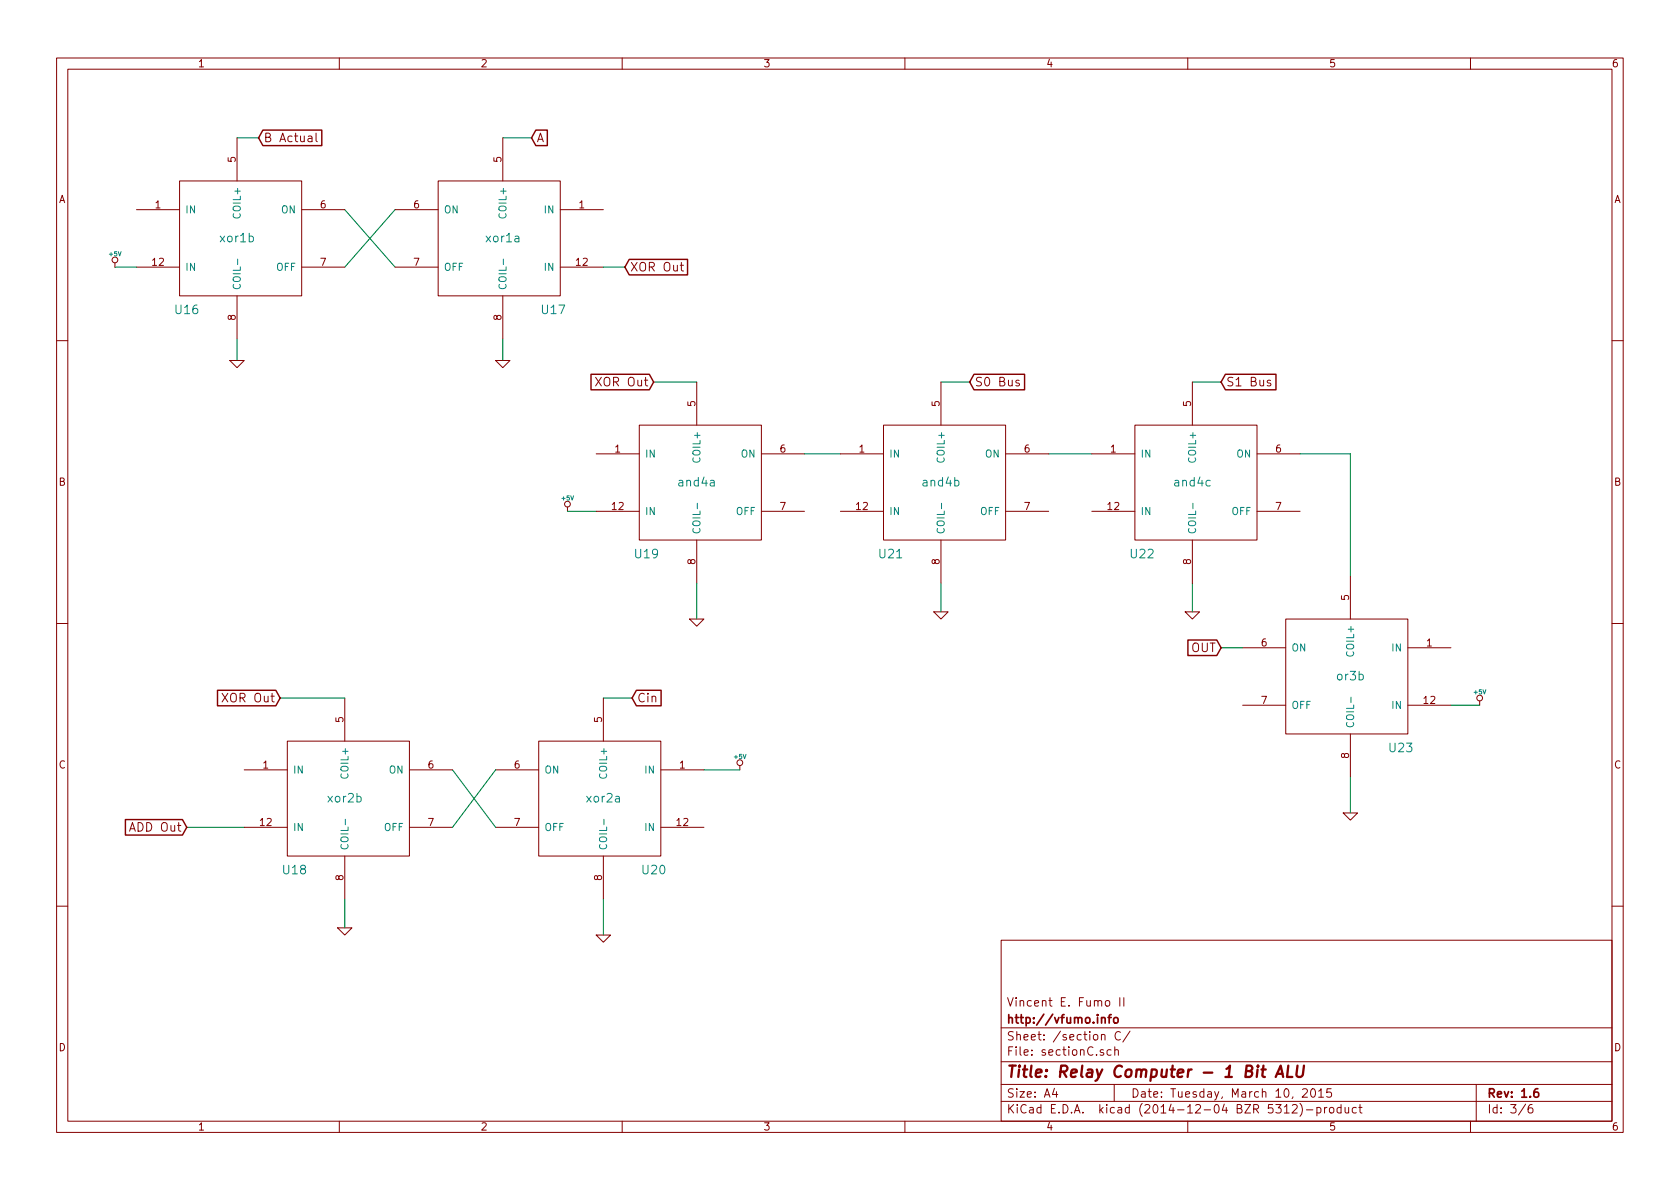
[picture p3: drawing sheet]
<svg xmlns="http://www.w3.org/2000/svg" width="297mm" height="210mm" viewBox="0 0 297 210" stroke-linecap="round" stroke-linejoin="round" font-family="sans-serif">
<g fill="none" stroke="#840000" stroke-width=".18">
<path d="M10 10.3h277v189.9h-277zM12 12.2h273v186.1h-273zM60 10.3v1.9M110 10.3v1.9M160 10.3v1.9M210 10.3v1.9M260 10.3v1.9M24.1 37.1h7.6M31.7 32h21.6v20.3h-21.6zM41.9 24.4v7.6M53.3 37.1h7.7M54.5 24.1h.6l.1 1"/>
<path d="M55.2 24.4l-.5 .1a.3 .3 0 0 0-.3 .3 .3 .3 0 0 0 .3 .3l.5-.1M55.9 23.5v1.4l.2 .2M69.8 37.1h7.7M77.5 32h21.6v20.3h-21.6zM88.9 24.4v7.6M99.1 37.1h7.6M20.3 46.5v.7M24.1 47.2h7.6M41.9 52.3v7.6M53.3 47.2h7.7M69.8 47.2h7.7M88.9 52.3v7.6"/>
<path d="M99.1 47.2h7.6M120.3 46.9h.6M120.5 46.4v1.3l.4 .2M10 60.2h2M40.6 63.7h2.6l-1.3 1.3zM87.6 63.7h2.6l-1.3 1.3zM113 75.2h21.6v20.3h-21.6zM123.2 67.6v7.6M156.2 75.2h21.6v20.3h-21.6zM166.4 67.6v7.6M180.2 67.3l-.4-.1-.2 .3 .1 .2 .5 .1v.4h-.6M200.7 75.2h21.5v20.3h-21.5z"/>
<path d="M210.8 67.6v7.6M224.6 67.3l-.3-.1-.2 .3v.2l.5 .1v.4h-.5M285 60.2h2M100.3 89.7v.7M105.4 80.3h7.6M105.4 90.4h7.6M123.2 95.5v7.6M134.6 80.3h7.6M134.6 90.4h7.6M148.6 80.3h7.6M148.6 90.4h7.6M166.4 95.5v7.6"/>
<path d="M177.8 80.3h7.6M177.8 90.4h7.6M193 80.3h7.7M193 90.4h7.7M210.8 95.5v7.6M222.2 80.3h7.7M222.2 90.4h7.7M10 110.3h2M121.9 109.5h2.6l-1.3 1.2zM165.1 108.2h2.5l-1.2 1.3zM209.5 108.2h2.6l-1.3 1.3zM219.7 114.5h7.6"/>
<path d="M227.3 109.5h21.6v20.3h-21.6zM238.8 101.8v7.7M248.9 114.5h7.6M285 110.3h2M43.2 136.1h7.6M50.8 131.1h21.6v20.3h-21.6zM61 123.4v7.7M72.4 136.1h7.6M87.6 136.1h7.6M95.2 131.1h21.6v20.3h-21.6zM106.7 123.4v7.7M116.8 136.1h7.7"/>
<path d="M130.8 135.4v.7M219.7 124.7h7.6M238.8 129.8v7.6M248.9 124.7h7.6M261.6 123.9v.8M43.2 146.3h7.6M61 151.4v7.6M72.4 146.3h7.6M87.6 146.3h7.6M106.7 151.4v7.6M116.8 146.3h7.7M237.5 143.8h2.5l-1.2 1.2z"/>
<path d="M10 160.2h2M59.7 164.1h2.5l-1.2 1.2zM105.4 165.3h2.5l-1.2 1.3zM177 166.3h108v32h-108zM195.5 177.1l.2-.2 .4 .2 .1 .5-.1 .2-.4 .1-.2-.1zM198 176.4v1.5M198.7 176.4v1.5M285 160.2h2M60 198.3v1.9M110 198.3v1.9M160 198.3v1.9M177 194.8h108"/>
<path d="M177 191.8h108M177 187.8h108M177 181.8h108M186.4 192.5l-.3 1h.9M186.8 193v1M194.7 183.1l.2-.2 .4 .1 .1 .9M195.1 185.7a.37 .37 0 0 0-.6 .1l.1 .2 .5 .2 .1 .1-.3 .3-.4-.1M196.4 185.7l-.4-.1-.3 .3 .1 .6 .2 .1 .4-.1M197 191.8v3M197.1 185.7l.2-.1 .4 .1v.9M197.1 185.1v1.5M198.1 182.6a.7 .7 0 0 0-.9 .2 .7 .7 0 0 0 .1 .9 .55 .55 0 0 0 .8 .1"/>
<path d="M199.8 182.3l-1.3 2M210 198.3v1.9M227.1 195.8l.4-.5v1.5M227.1 196.8h.8M228.5 195.5l.2-.2h.4l.3 .5-1 1h1M229.8 195.1a1.71 1.71 0 0 1 0 2.3M230.3 192.7l.2-.2h.4l.3 .5-1 1h1M231 196.3h1.1M231.9 192.7l.2-.2a.81 .81 0 0 1 .6 .6 .81 .81 0 0 1-.3 .8l-.2 .1a.79 .79 0 0 1-.3-1.3zM232.8 195.9l.5-.1 .3 .3-.2 .6h-.6M232.8 195.8v1.5M233.1 193l.5-.5v1.5"/>
<path d="M233.1 194h.9M234.2 195.8v1M234.6 195.8l-.4 .3M235.1 196l.2-.2 .5 .2v.5l-.1 .2-.4 .1-.2-.1zM235.4 192.5h-.8v.7l.2-.1 .5 .1 .1 .2v.5l-.2 .1-.6-.1M237.1 195.9l-.4-.1-.3 .3 .1 .6 .2 .1 .4-.1M237.1 195.3v1.5M237.8 195.8l.1 .9 .4 .1 .2-.1M238.5 195.8v1M239.8 195.9l-.4-.1-.3 .3 .1 .6 .2 .1 .4-.1M240.3 195.8h.5M240.5 195.3v1.3l.3 .2"/>
<path d="M260 198.3v1.9M261 191.8v6.5M269.7 195.2l-1.2 2M270.9 195.3a.59 .59 0 0 0-.7 .7l.1 .7 .2 .1 .5-.1v-.5l-.1-.2-.4-.1-.3 .3"/>
<circle cx="20.3" cy="46" r=".51"/>
<circle cx="100.3" cy="89.1" r=".51"/>
<circle cx="130.8" cy="134.9" r=".51"/>
<circle cx="261.6" cy="123.4" r=".51"/>
</g>
<path d="M195.9 179.9h.6M196.5 179.4l-.4 .2v1.3M194.8 180.1l.2-.2 .4 .1v.9M197 180.1l.2-.2 .4 .2 .1 .5-.1 .2-.4 .1-.2-.1zM271.9 192.5a.59 .59 0 0 0-.7 .7l.1 .7 .2 .1 .5-.1 .1-.5-.2-.2-.4-.1-.3 .3" fill="none" stroke="#840000" stroke-width=".3"/>
<path d="M223 189.1h.8M223.4 188.4l-.2 1.8 .1 .1 .3 .1M225.6 190.4l.8-2 .5 2M225.8 189.9h.9M227.8 188.4l-.2 2h.9M229.4 188.4l-.2 1.7 .4 .3a.67 .67 0 0 0 .8-.3l.2-1.7" fill="none" stroke="#840000" stroke-width=".41"/>
<path d="M42 45.8v1M89 45.8v1M123.3 89v1M166.5 89v1M210.9 89v1M238.9 123.3v1M61.1 144.9v.9M106.8 144.9v.9" fill="none" stroke="#008484" stroke-width=".18"/>
<g fill="none" stroke="#008400" stroke-width=".18">
<path d="M41.9 24.4h3.8M61 37.1l8.8 10.1M69.8 37.1l-8.8 10.1M88.9 24.4h5.1M20.3 47.2h3.8M41.9 59.9v3.8M88.9 59.9v3.8M106.7 47.2h3.8M115.6 67.6h7.6M166.4 67.6h5M210.8 67.6h5.1M100.3 90.4h5.1"/>
<path d="M142.2 80.3h6.4M185.4 80.3h7.6M229.9 80.3h8.9v21.5M123.2 103.1v6.4M166.4 103.1v5.1M210.8 103.1v5.1M215.9 114.5h3.8M49.5 123.4h11.5M80 136.1l7.6 10.2M87.6 136.1l-7.6 10.2M106.7 123.4h5.1M124.5 136.1h6.3"/>
<path d="M238.8 137.4v6.4M256.5 124.7h5.1M33 146.3h10.2M61 159v5.1M106.7 159v6.3"/>
</g>
<path d="M46.5 23h10.4v2.7h-10.4l-.8-1.3zM94.7 23h2.1v2.7h-2.1l-.7-1.3zM111.3 45.9h10.3v2.7h-10.3l-.8-1.4zM104.5 66.2h10.3l.8 1.4-.8 1.3h-10.3zM172.2 66.2h9v2.7h-9l-.8-1.3zM216.7 66.2h8.9v2.7h-8.9l-.8-1.3zM210 113.2h5.1l.8 1.3-.8 1.4h-5.1zM38.5 122.1h10.3l.7 1.3-.7 1.4h-10.3zM112.5 122.1h4.4v2.7h-4.4l-.7-1.4zM22.2 144.9h10.1l.7 1.4-.7 1.4h-10.1z" fill="none" stroke="#840000" stroke-width=".25"/>
<text font-size="2.8" fill="#840000" x="178" y="190.5">Title: Relay Computer - 1 Bit ALU</text>
<g font-size="2.1" fill="#840000">
<text x="46.6" y="25.1">B Actual</text>
<text x="94.9" y="25.1">A</text>
<text x="111.4" y="48">XOR Out</text>
<text x="105.8" y="68.3">XOR Out</text>
<text x="172.4" y="68.3">S0 Bus</text>
<text x="216.8" y="68.3">S1 Bus</text>
<text x="210.5" y="115.3">OUT</text>
<text x="39.8" y="124.2">XOR Out</text>
<text x="112.7" y="124.2">Cin</text>
<text x="23.3" y="147.1">ADD Out</text>
<text x="178" y="178">Vincent E. Fumo II</text>
<text x="178" y="184">Sheet: /section C/</text>
<text x="178" y="181">http://vfumo.info</text>
<text x="178" y="186.7">File: sectionC.sch</text>
<text x="178" y="196.9">KiCad E.D.A. kicad (2014-12-04 BZR 5312)-product</text>
<text x="178" y="194.1">Size: A4</text>
<text x="200" y="194.1">Date: Tuesday, March 10, 2015</text>
<text x="263" y="194.1">Rev: 1.6</text>
<text x="263" y="196.9">Id: 3/6</text>
</g>
<g font-size="2.1" fill="#008484">
<text x="39" y="42.8">xor1b</text>
<text x="86.1" y="42.8">xor1a</text>
<text x="31.1" y="55.5">U16</text>
<text x="95.9" y="55.5">U17</text>
<text x="120.1" y="86">and4a</text>
<text x="163.2" y="86">and4b</text>
<text x="207.7" y="86">and4c</text>
<text x="112.3" y="98.7">U19</text>
<text x="155.5" y="98.7">U21</text>
<text x="200" y="98.7">U22</text>
<text x="236.5" y="120.3">or3b</text>
<text x="245.7" y="133">U23</text>
<text x="58" y="141.9">xor2b</text>
<text x="103.9" y="141.9">xor2a</text>
<text x="50.1" y="154.6">U18</text>
<text x="113.6" y="154.6">U20</text>
</g>
<g font-size="1.8" fill="#840000">
<text x="35" y="11.9">1</text>
<text x="85" y="11.9">2</text>
<text x="135" y="11.9">3</text>
<text x="185" y="11.9">4</text>
<text x="235" y="11.9">5</text>
<text x="285" y="11.9">6</text>
<text x="41.7" y="28.7" transform="rotate(-90 41.7 28.7)">5</text>
<text x="88.6" y="28.7" transform="rotate(-90 88.6 28.7)">5</text>
<text x="10.4" y="35.9">A</text>
<text x="285.4" y="35.9">A</text>
<text x="27.5" y="36.8">1</text>
<text x="56.7" y="36.8">6</text>
<text x="73.2" y="36.8">6</text>
<text x="102.4" y="36.8">1</text>
<text x="27" y="47">12</text>
<text x="56.7" y="47">7</text>
<text x="73.2" y="47">7</text>
<text x="101.9" y="47">12</text>
<text x="41.7" y="56.6" transform="rotate(-90 41.7 56.6)">8</text>
<text x="88.6" y="56.6" transform="rotate(-90 88.6 56.6)">8</text>
<text x="122.9" y="71.9" transform="rotate(-90 122.9 71.9)">5</text>
<text x="166.1" y="71.9" transform="rotate(-90 166.1 71.9)">5</text>
<text x="210.6" y="71.9" transform="rotate(-90 210.6 71.9)">5</text>
<text x="108.7" y="80">1</text>
<text x="137.9" y="80">6</text>
<text x="151.9" y="80">1</text>
<text x="181.1" y="80">6</text>
<text x="196.4" y="80">1</text>
<text x="225.6" y="80">6</text>
<text x="10.4" y="85.9">B</text>
<text x="285.4" y="85.9">B</text>
<text x="108.3" y="90.2">12</text>
<text x="137.9" y="90.2">7</text>
<text x="151.4" y="90.2">12</text>
<text x="181.1" y="90.2">7</text>
<text x="195.9" y="90.2">12</text>
<text x="225.6" y="90.2">7</text>
<text x="122.9" y="99.8" transform="rotate(-90 122.9 99.8)">8</text>
<text x="166.1" y="99.8" transform="rotate(-90 166.1 99.8)">8</text>
<text x="210.6" y="99.8" transform="rotate(-90 210.6 99.8)">8</text>
<text x="238.5" y="106.1" transform="rotate(-90 238.5 106.1)">5</text>
<text x="223" y="114.3">6</text>
<text x="252.2" y="114.3">1</text>
<text x="223" y="124.5">7</text>
<text x="251.8" y="124.5">12</text>
<text x="60.7" y="127.7" transform="rotate(-90 60.7 127.7)">5</text>
<text x="106.4" y="127.7" transform="rotate(-90 106.4 127.7)">5</text>
<text x="10.4" y="135.9">C</text>
<text x="46.5" y="135.9">1</text>
<text x="75.7" y="135.9">6</text>
<text x="91" y="135.9">6</text>
<text x="120.2" y="135.9">1</text>
<text x="238.5" y="134.1" transform="rotate(-90 238.5 134.1)">8</text>
<text x="285.4" y="135.9">C</text>
<text x="46" y="146">12</text>
<text x="75.7" y="146">7</text>
<text x="91" y="146">7</text>
<text x="119.7" y="146">12</text>
<text x="60.7" y="155.7" transform="rotate(-90 60.7 155.7)">8</text>
<text x="106.4" y="155.7" transform="rotate(-90 106.4 155.7)">8</text>
<text x="10.4" y="185.9">D</text>
<text x="285.4" y="185.9">D</text>
<text x="35" y="199.9">1</text>
<text x="85" y="199.9">2</text>
<text x="135" y="199.9">3</text>
<text x="185" y="199.9">4</text>
<text x="235" y="199.9">5</text>
<text x="285" y="199.9">6</text>
</g>
<g font-size="1.8" fill="#008484">
<text x="32.8" y="37.7">IN</text>
<text x="42.5" y="38.3" transform="rotate(-90 42.5 38.3)">COIL+</text>
<text x="49.7" y="37.7">ON</text>
<text x="78.5" y="37.7">ON</text>
<text x="89.5" y="38.3" transform="rotate(-90 89.5 38.3)">COIL+</text>
<text x="96.3" y="37.7">IN</text>
<text x="32.8" y="47.9">IN</text>
<text x="48.8" y="47.9">OFF</text>
<text x="78.5" y="47.9">OFF</text>
<text x="96.3" y="47.9">IN</text>
<text x="42.5" y="51.3" transform="rotate(-90 42.5 51.3)">COIL-</text>
<text x="89.5" y="51.3" transform="rotate(-90 89.5 51.3)">COIL-</text>
<text x="114" y="80.9">IN</text>
<text x="123.8" y="81.5" transform="rotate(-90 123.8 81.5)">COIL+</text>
<text x="131" y="80.9">ON</text>
<text x="157.2" y="80.9">IN</text>
<text x="167" y="81.5" transform="rotate(-90 167 81.5)">COIL+</text>
<text x="174.1" y="80.9">ON</text>
<text x="201.7" y="80.9">IN</text>
<text x="211.5" y="81.5" transform="rotate(-90 211.5 81.5)">COIL+</text>
<text x="218.6" y="80.9">ON</text>
<text x="114" y="91.1">IN</text>
<text x="123.8" y="94.5" transform="rotate(-90 123.8 94.5)">COIL-</text>
<text x="130.1" y="91.1">OFF</text>
<text x="157.2" y="91.1">IN</text>
<text x="167" y="94.5" transform="rotate(-90 167 94.5)">COIL-</text>
<text x="173.3" y="91.1">OFF</text>
<text x="201.7" y="91.1">IN</text>
<text x="211.5" y="94.5" transform="rotate(-90 211.5 94.5)">COIL-</text>
<text x="217.7" y="91.1">OFF</text>
<text x="228.3" y="115.2">ON</text>
<text x="239.4" y="115.7" transform="rotate(-90 239.4 115.7)">COIL+</text>
<text x="246.1" y="115.2">IN</text>
<text x="228.3" y="125.3">OFF</text>
<text x="246.1" y="125.3">IN</text>
<text x="239.4" y="128.8" transform="rotate(-90 239.4 128.8)">COIL-</text>
<text x="51.8" y="136.8">IN</text>
<text x="61.6" y="137.3" transform="rotate(-90 61.6 137.3)">COIL+</text>
<text x="68.7" y="136.8">ON</text>
<text x="96.3" y="136.8">ON</text>
<text x="107.3" y="137.3" transform="rotate(-90 107.3 137.3)">COIL+</text>
<text x="114" y="136.8">IN</text>
<text x="51.8" y="146.9">IN</text>
<text x="67.8" y="146.9">OFF</text>
<text x="96.3" y="146.9">OFF</text>
<text x="114" y="146.9">IN</text>
<text x="61.6" y="150.4" transform="rotate(-90 61.6 150.4)">COIL-</text>
<text x="107.3" y="150.4" transform="rotate(-90 107.3 150.4)">COIL-</text>
</g>
<g font-size="1.1" fill="#008484">
<text x="19.4" y="45.3">+5V</text>
<text x="99.4" y="88.5">+5V</text>
<text x="260.7" y="122.8">+5V</text>
<text x="129.8" y="134.2">+5V</text>
</g>
</svg>
